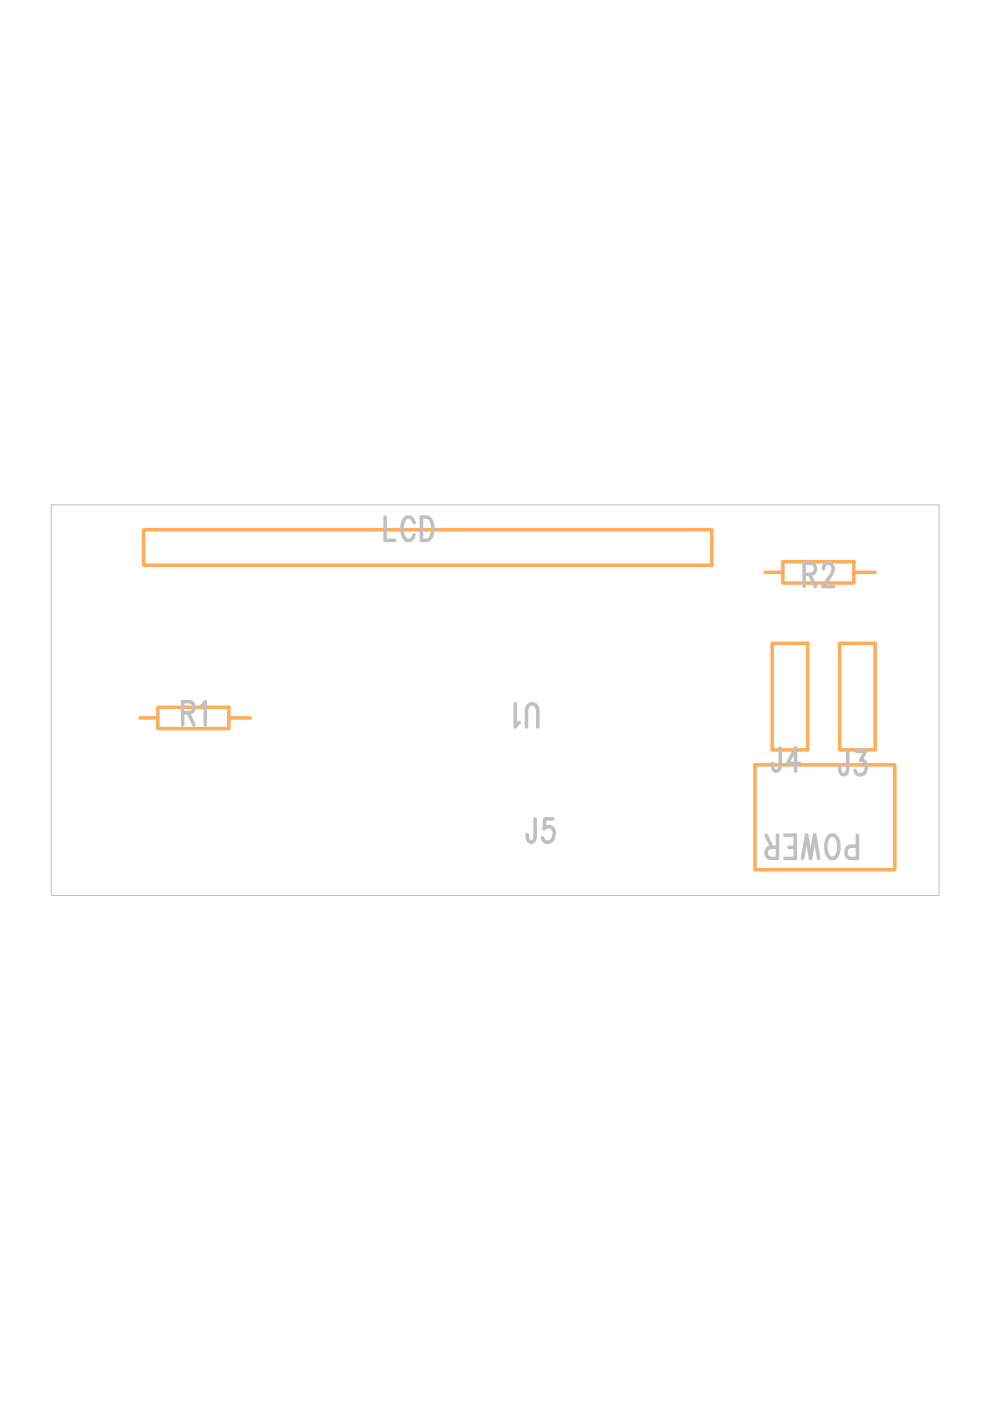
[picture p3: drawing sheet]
<svg xmlns="http://www.w3.org/2000/svg" width="210mm" height="297mm" viewBox="0 0 210 297" stroke-linecap="round" stroke-linejoin="round" font-family="sans-serif">
<path d="M10.9 107h188.2v82.9h-188.2z" fill="none" stroke="#c0c0c0" stroke-width=".21"/>
<path d="M30.5 112.3h120.4v7.5h-120.4zM166 119.1h15v4.5h-15zM163.7 136.4h7.5v22.6h-7.5zM178 136.4h7.6v22.6h-7.6zM33.5 150h15v4.5h-15zM160.1 162.2h29.6v22.2h-29.6z" fill="none" stroke="#ffad5b" stroke-width=".75"/>
<g font-size="7.5" fill="#c0c0c0">
<text x="81.7" y="114.6">LCD</text>
<text x="170.5" y="124.4">R2</text>
<text x="114" y="149.2" transform="rotate(180 114 149.2)">U1</text>
<text x="38.7" y="153.7">R1</text>
<text x="163.7" y="163.5">J4</text>
<text x="178" y="164.3">J3</text>
<text x="111.8" y="178.6">J5</text>
<text x="181.8" y="177.1" transform="rotate(180 181.8 177.1)">POWER</text>
</g>
<g font-size="6.8" fill="#ffad5b">
<text x="155.1" y="123.8">R2</text>
<text x="22.5" y="154.6">R1</text>
</g>
</svg>
